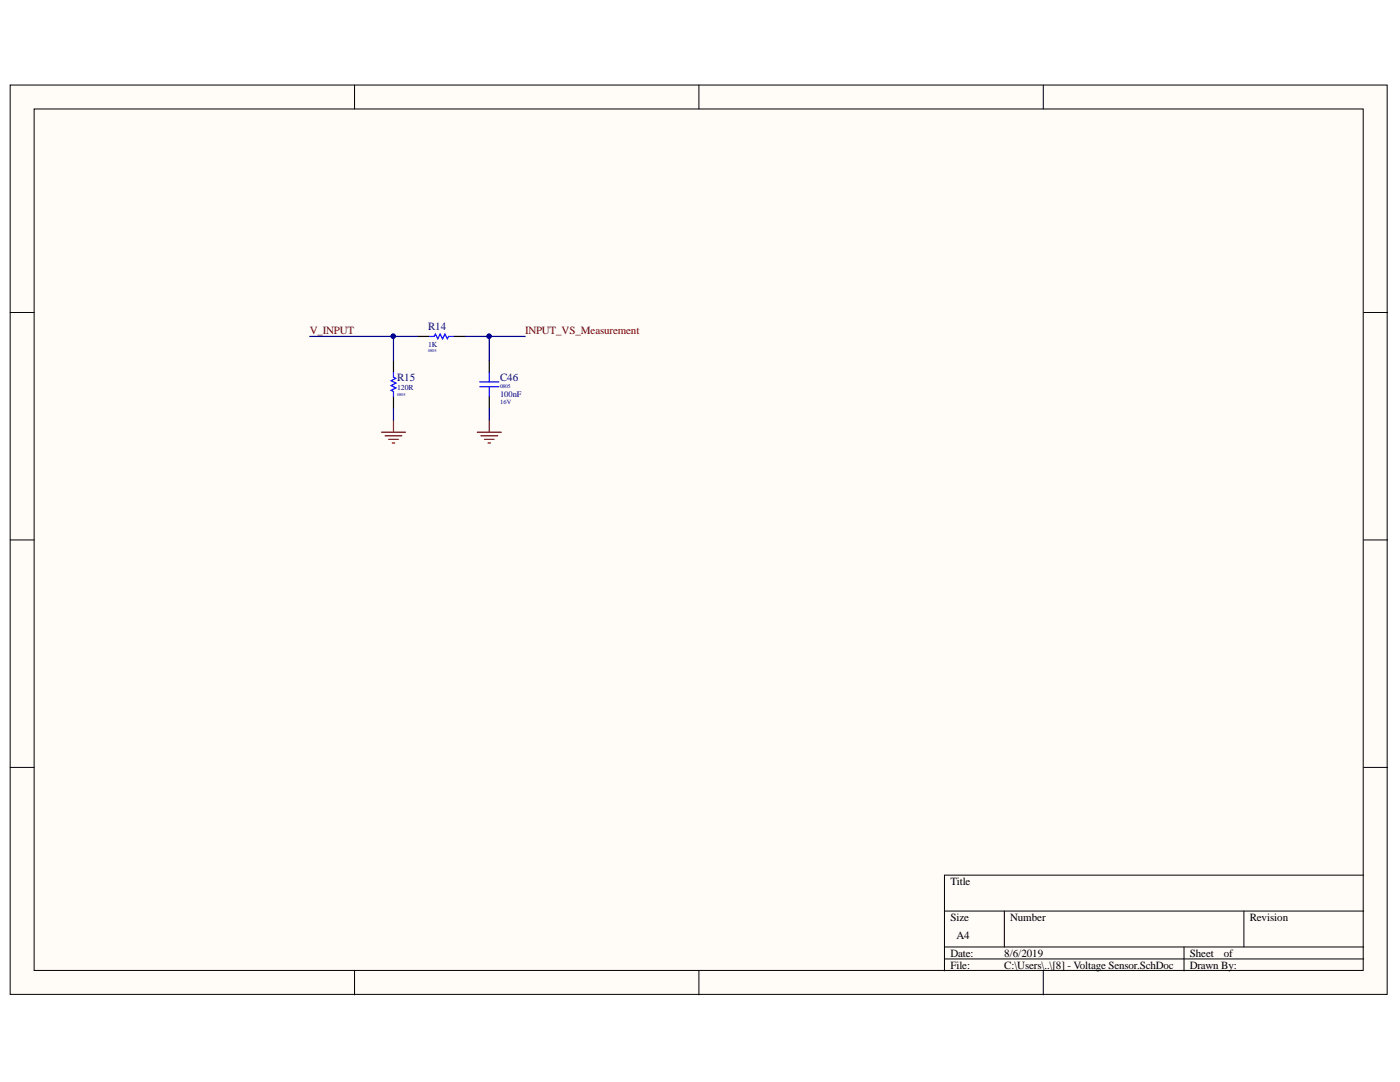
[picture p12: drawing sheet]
<svg xmlns="http://www.w3.org/2000/svg" width="279mm" height="216mm" viewBox="0 0 279 216" stroke-linecap="round" stroke-linejoin="round" font-family="sans-serif">
<g fill="#fffcf8" stroke="#000" stroke-width=".2">
<path d="M2 17h274.8v181.4h-274.8z"/>
<path d="M6.8 21.7h265.3v171.9h-265.3z"/>
</g>
<g fill="none" stroke="#000" stroke-width=".2">
<path d="M70.8 17v4.7M139.5 17v4.7M208.2 17v4.7M2 62.4h4.8M272.2 62.4h4.7M2 107.7h4.8M272.2 107.7h4.7M2 153.1h4.8M272.2 153.1h4.7M272.2 174.6h-83.7v19.1M70.8 193.7v4.8M139.5 193.7v4.8"/>
<path d="M188.5 181.8h83.7M188.5 189h83.7M188.5 191.3h83.7M200.4 181.8v7.2M208.2 193.7v4.8M236.3 189v4.7M248.2 181.8v7.2"/>
</g>
<path d="M78.5 71.9v2.4M78.5 79.1v2.4M83.3 67.1h2.4M90.5 67.1h2.4M97.6 71.9v2.4M97.6 79.1v2.4" fill="none" stroke="#000" stroke-width=".24"/>
<path d="M78.5 74.3v1l.5 .2-1 .5 1 .4-1 .5 1 .5-1 .5 .5 .2v1M85.7 67.1h1l.2-.4 .5 .9 .4-.9 .5 .9 .5-.9 .5 .9 .2-.5h1M95.7 76.2h3.9M95.7 77.2h3.9M97.6 74.3v1.9M97.6 77.2v1.9" fill="none" stroke="#00f" stroke-width=".24"/>
<path d="M76.1 86.2h4.8M76.9 87h3.3M77.6 87.7h1.9M78.3 88.4h.5M78.5 83.9v2.3M95.3 86.2h4.7M96 87h3.3M96.7 87.7h1.9M97.4 88.4h.5M97.6 83.9v2.3" fill="none" stroke="#800000" stroke-width=".24"/>
<path d="M61.8 67.1h16.7M83.3 67.1h-4.8v4.8M92.9 67.1h4.7v4.8M97.6 67.1h7.2M78.5 81.5v2.4M97.6 81.5v2.4" fill="none" stroke="#000080" stroke-width=".24"/>
<g fill="#000080" stroke="#000080" stroke-width=".2">
<circle cx="78.5" cy="67.1" r=".43"/>
<circle cx="97.6" cy="67.1" r=".43"/>
</g>
<g font-size="2.2" fill="#000080">
<text x="85.4" y="65.9">R14</text>
<text x="79.2" y="76">R15</text>
<text x="99.8" y="76">C46</text>
</g>
<g font-size="2.2" fill="#800000">
<text x="61.8" y="66.7">V_INPUT</text>
<text x="104.8" y="66.7">INPUT_VS_Measurement</text>
</g>
<g font-size="2.2">
<text x="189.7" y="176.5">Title</text>
<text x="189.7" y="183.7">Size</text>
<text x="201.6" y="183.7">Number</text>
<text x="249.4" y="183.7">Revision</text>
<text x="189.7" y="190.9">Date:</text>
<text x="190.9" y="187.3">A4</text>
<text x="200.4" y="190.9">8/6/2019</text>
<text x="237.5" y="190.9">Sheet</text>
<text x="244.2" y="190.9">of</text>
<text x="189.7" y="193.3">File:</text>
<text x="200.4" y="193.3">C:\Users\..\[8] - Voltage Sensor.SchDoc</text>
<text x="237.5" y="193.3">Drawn By:</text>
</g>
<text font-size="1.7" fill="#000080" x="99.8" y="79.2">100nF</text>
<g font-size="1.5" fill="#000080">
<text x="85.4" y="69.2">1K</text>
<text x="79.2" y="77.8">120R</text>
</g>
<text font-size="1.3" fill="#000080" x="99.8" y="80.7">16V</text>
<text font-size="1.1" fill="#000080" x="99.8" y="77.4">0805</text>
<g font-size=".8" fill="#000080">
<text x="85.4" y="70.3">0805</text>
<text x="79.2" y="78.9">0805</text>
</g>
</svg>
